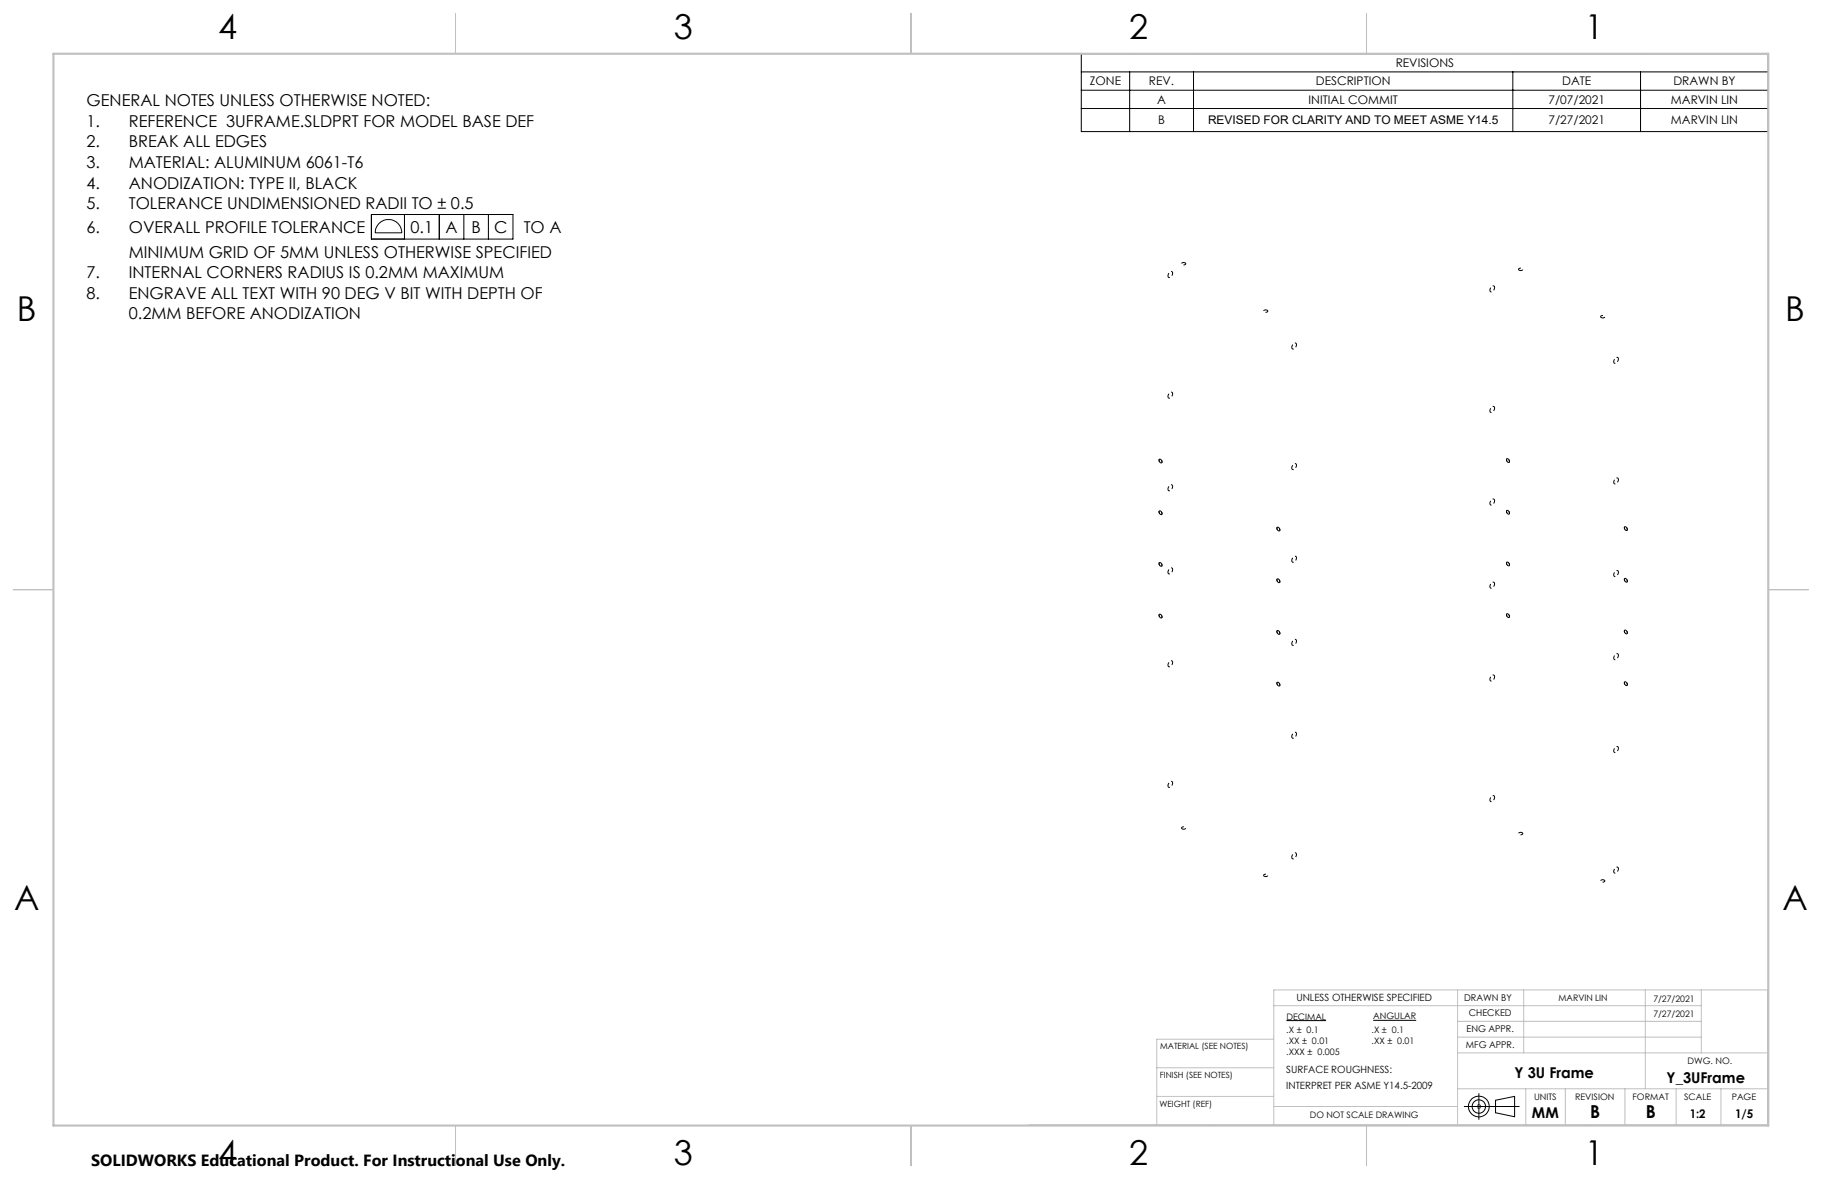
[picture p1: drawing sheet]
<svg xmlns="http://www.w3.org/2000/svg" width="432mm" height="279mm" viewBox="0 0 432 279" stroke-linecap="round" stroke-linejoin="round" font-family="sans-serif">
<g fill="none" stroke="#000" stroke-width=".24">
<path d="M256.3 12.7h162.8v18.5h-162.8zM256.3 17h162.8M267.7 17v14.2M282.9 17v14.2M358.5 17v14.2M388.8 17v14.2M256.3 21.4h162.8M256.3 25.7h162.8M88 50.8h33.6v5.9h-33.6zM89.9 52.9a3.1 3.1 0 0 1 3.4-.6 3.1 3.1 0 0 1 1.9 2.9h-6.3a3.3 3.3 0 0 1 1-2.3zM95.8 50.8v5.9M104.1 50.8v5.9"/>
<path d="M109.9 50.8v5.9M115.7 50.8v5.9M304.9 241.9h9.4M325.4 241.8h10.2M350.5 259.2v6.1M347 262.2h13M350.1 261.9l.7 .7M350.8 261.9l-.7 .7M354.4 260.7l4.6-.9v4.9l-4.6-1z"/>
<circle cx="350.5" cy="262.2" r="2.45"/>
<circle cx="350.5" cy="262.2" r="1.59"/>
</g>
<g fill="none" stroke="#c0c0c0" stroke-width=".24">
<path d="M301.9 238.3h101.3M345.4 234.6v32M361.1 234.6v14.9M389.9 234.6v23.4M403.2 234.6v14.9M274.1 253h27.8M274.1 259.8h27.8M301.9 246.3h-27.8v20.3M345.4 249.5h73.5M345.4 258h73.5M345.4 242h57.8M345.4 245.8h57.8"/>
<path d="M361.6 258v8.6M371 258v8.6M385.1 258v8.6M397.2 258v8.6M407.8 258v8.6M243.9 266.6h175M301.9 262.2h43.5M350 262.2h1M350.1 261.9l.7 .7M350.5 261.7v1M350.8 261.9l-.7 .7M418.9 265.1v-30.5h-117v32"/>
</g>
<g fill="none" stroke="#000" stroke-width=".24" stroke-dasharray="1.3 .6" stroke-dashoffset=".3" stroke-linecap="butt">
<path d="M280.9 62.3a.42 .42 0 0 1-.4 .5 .42 .42 0 0 1-.4-.4l.8-.1M300.3 73.5l.1 .1a.42 .42 0 0 1-.4 .4 .42 .42 0 0 1-.5-.4l.8-.1M360 64a.42 .42 0 0 1 .4-.5 .42 .42 0 0 1 .4 .5h-.8M379.5 75.3l-.1-.1a.42 .42 0 0 1 .4-.4 .42 .42 0 0 1 .5 .4l-.8 .1M275 108.8l.2 .2a.36 .36 0 0 1 .3 .5 .36 .36 0 0 1-.4 .2 .36 .36 0 0 1-.3-.4l-.1-.4 .3-.1M275 109.7l-.2-.2a.36 .36 0 0 1-.2-.5 .36 .36 0 0 1 .4-.2 .36 .36 0 0 1 .3 .4l.1 .4-.4 .1M357.4 108.7a.42 .42 0 0 0-.4 .5 .42 .42 0 0 0 .4 .4h.3v-.3l-.3-.6M357.4 109.6a.42 .42 0 0 0 .4-.5 .42 .42 0 0 0-.5-.4h-.2l-.1 .3 .4 .6M275 121.1l.2 .2a.36 .36 0 0 1 .3 .4 .36 .36 0 0 1-.4 .3 .36 .36 0 0 1-.3-.4l-.1-.5h.3M275 134.2l-.2-.2a.36 .36 0 0 1-.2-.5 .36 .36 0 0 1 .4-.2 .36 .36 0 0 1 .3 .4l.1 .4-.4 .1M275 133.3l.2 .2a.36 .36 0 0 1 .3 .5 .36 .36 0 0 1-.4 .2 .36 .36 0 0 1-.3-.4l-.1-.4 .3-.1M275 121.9l-.2-.2a.36 .36 0 0 1-.2-.4 .36 .36 0 0 1 .4-.3 .36 .36 0 0 1 .3 .4l.1 .4-.4 .1"/>
<path d="M303 125l.2 .2a.36 .36 0 0 1 .2 .4 .36 .36 0 0 1-.4 .2 .36 .36 0 0 1-.3-.3v-.5h.3M303 125.8l-.2-.2a.36 .36 0 0 1-.3-.4 .36 .36 0 0 1 .5-.3 .36 .36 0 0 1 .2 .4l.1 .5h-.3M303 138l-.2-.2a.36 .36 0 0 1-.3-.4 .36 .36 0 0 1 .5-.2 .36 .36 0 0 1 .2 .3l.1 .5h-.3M303 137.2l.2 .2a.36 .36 0 0 1 .2 .4 .36 .36 0 0 1-.4 .3 .36 .36 0 0 1-.3-.4v-.5h.3M357.4 133.2a.42 .42 0 0 0-.4 .5 .42 .42 0 0 0 .4 .4h.3v-.3l-.3-.6M357.4 121.8a.42 .42 0 0 0 .4-.4 .42 .42 0 0 0-.5-.4h-.2l-.1 .3 .4 .5M357.4 121a.42 .42 0 0 0-.4 .4 .42 .42 0 0 0 .4 .4h.3v-.3l-.3-.5M357.4 134.1a.42 .42 0 0 0 .4-.5 .42 .42 0 0 0-.5-.4h-.2l-.1 .3 .4 .6M385.3 124.9a.42 .42 0 0 0-.4 .4 .42 .42 0 0 0 .4 .4h.3l.1-.3-.4-.5M385.3 137.1a.42 .42 0 0 0-.4 .4 .42 .42 0 0 0 .4 .4h.3l.1-.2-.4-.6M385.3 137.9a.42 .42 0 0 0 .4-.4 .42 .42 0 0 0-.4-.4h-.3v.3l.3 .5M385.3 125.7a.42 .42 0 0 0 .4-.5 .42 .42 0 0 0-.4-.4l-.3 .1v.2l.3 .6"/>
<path d="M275 146.4l-.2-.2a.36 .36 0 0 1-.2-.4 .36 .36 0 0 1 .4-.3 .36 .36 0 0 1 .3 .4l.1 .4-.4 .1M275 145.6l.2 .2a.36 .36 0 0 1 .3 .4 .36 .36 0 0 1-.4 .3 .36 .36 0 0 1-.3-.4l-.1-.5h.3M303 149.5l.2 .2a.36 .36 0 0 1 .2 .4 .36 .36 0 0 1-.4 .2 .36 .36 0 0 1-.3-.3v-.5h.3M303 150.3l-.2-.2a.36 .36 0 0 1-.3-.4 .36 .36 0 0 1 .5-.3 .36 .36 0 0 1 .2 .4l.1 .5h-.3M357.4 146.3a.42 .42 0 0 0 .4-.4 .42 .42 0 0 0-.5-.4h-.2l-.1 .3 .4 .5M357.4 145.5a.42 .42 0 0 0-.4 .4 .42 .42 0 0 0 .4 .4h.3v-.3l-.3-.5M385.3 150.2a.42 .42 0 0 0 .4-.5 .42 .42 0 0 0-.4-.4l-.3 .1v.2l.3 .6M385.3 149.4a.42 .42 0 0 0-.4 .4 .42 .42 0 0 0 .4 .4h.3l.1-.3-.4-.5M303 162.5l-.2-.2a.36 .36 0 0 1-.3-.4 .36 .36 0 0 1 .5-.2 .36 .36 0 0 1 .2 .3l.1 .5h-.3M303 161.7l.2 .2a.36 .36 0 0 1 .2 .4 .36 .36 0 0 1-.4 .3 .36 .36 0 0 1-.3-.4v-.5h.3M385.3 162.4a.42 .42 0 0 0 .4-.4 .42 .42 0 0 0-.4-.4h-.3v.3l.3 .5M385.3 161.6a.42 .42 0 0 0-.4 .4 .42 .42 0 0 0 .4 .4h.3l.1-.2-.4-.6"/>
<path d="M280.2 196.4l.2 .1a.36 .36 0 0 0 .5 0 .36 .36 0 0 0 0-.5 .36 .36 0 0 0-.4-.1l-.4 .2 .1 .3M360.7 197.3h-.2a.36 .36 0 0 0-.5 0 .36 .36 0 0 0 0 .5 .36 .36 0 0 0 .5 0l.3-.1-.1-.4M299.6 207.7h.3a.36 .36 0 0 0 .5 0 .36 .36 0 0 0 0-.5 .36 .36 0 0 0-.5 0l-.4 .1 .1 .4M380.2 208.6l-.3-.1a.36 .36 0 0 0-.5 0 .36 .36 0 0 0 0 .5 .36 .36 0 0 0 .5 0l.4-.2-.1-.2"/>
</g>
<g fill="none" stroke="#000" stroke-width=".24" stroke-dasharray="1.3 .6" stroke-dashoffset=".6" stroke-linecap="butt">
<path d="M276.8 65.4v.2a.76 .76 0 0 0 .9-.1 .76 .76 0 0 0 .2-.9 .63 .63 0 0 0-.8-.1 .63 .63 0 0 0-.3 .7v.2M354.2 68.1v-.2a.76 .76 0 0 0-.9 .1 .76 .76 0 0 0-.2 .9 .63 .63 0 0 0 .8 .1 .63 .63 0 0 0 .3-.6v-.3M276.8 94v.2a.76 .76 0 0 0 .9-.1 .76 .76 0 0 0 .2-.9 .63 .63 0 0 0-.8-.1 .63 .63 0 0 0-.3 .6v.3M306.1 82.3a.77 .77 0 0 1 .3-.7 .77 .77 0 0 1 .8-.1 .85 .85 0 0 1-1 1.1l-.1-.3M354.2 96.7v-.2a.76 .76 0 0 0-.9 .1 .76 .76 0 0 0-.2 .9 .63 .63 0 0 0 .8 .1 .63 .63 0 0 0 .3-.7v-.2M383.6 85.1a.77 .77 0 0 1-.3 .7 .77 .77 0 0 1-.8 .1 .85 .85 0 0 1 1-1.1l.1 .3M276.8 115.9v.2a.76 .76 0 0 0 .9-.1 .76 .76 0 0 0 .2-.9 .63 .63 0 0 0-.8-.1 .63 .63 0 0 0-.3 .7v.2M306.1 110.9a.77 .77 0 0 1 .3-.8 .77 .77 0 0 1 .8-.1 .85 .85 0 0 1-1 1.2l-.1-.3M354.2 118.7v-.2a.76 .76 0 0 0-.9 .1 .76 .76 0 0 0-.2 .8 .63 .63 0 0 0 .8 .2 .63 .63 0 0 0 .3-.7v-.2M383.6 113.7a.77 .77 0 0 1-.3 .7 .77 .77 0 0 1-.8 .1 .85 .85 0 0 1 1-1.1l.1 .3M276.8 135.6v.2a.76 .76 0 0 0 .9-.1 .76 .76 0 0 0 .2-.9 .63 .63 0 0 0-.8-.1 .63 .63 0 0 0-.3 .7v.2M306.1 132.9a.77 .77 0 0 1 .3-.8 .77 .77 0 0 1 .8-.1 .85 .85 0 0 1-1 1.1l-.1-.2"/>
<path d="M354.2 138.4v-.2a.76 .76 0 0 0-.9 .1 .76 .76 0 0 0-.2 .8 .63 .63 0 0 0 .8 .2 .63 .63 0 0 0 .3-.7v-.2M383.6 135.6a.77 .77 0 0 1-.3 .8 .77 .77 0 0 1-.8 .1 .85 .85 0 0 1 1-1.2l.1 .3M276.8 157.6v.2a.76 .76 0 0 0 .9-.1 .76 .76 0 0 0 .2-.9 .63 .63 0 0 0-.8-.1 .63 .63 0 0 0-.3 .7v.2M306.1 152.6a.77 .77 0 0 1 .3-.8 .77 .77 0 0 1 .8-.1 .85 .85 0 0 1-1 1.1l-.1-.2M383.6 155.3a.77 .77 0 0 1-.3 .8 .77 .77 0 0 1-.8 .1 .85 .85 0 0 1 1-1.2l.1 .3M306.1 174.6a.77 .77 0 0 1 .3-.8 .77 .77 0 0 1 .8-.1 .85 .85 0 0 1-1 1.1l-.1-.2M354.2 160.4v-.2a.76 .76 0 0 0-.9 .1 .76 .76 0 0 0-.2 .8 .63 .63 0 0 0 .8 .2 .63 .63 0 0 0 .3-.7v-.2M383.6 177.3a.77 .77 0 0 1-.3 .8 .77 .77 0 0 1-.8 .1 .85 .85 0 0 1 1-1.2l.1 .3M276.8 186.2v.2a.76 .76 0 0 0 .9-.1 .76 .76 0 0 0 .2-.9 .63 .63 0 0 0-.8-.1 .63 .63 0 0 0-.3 .7v.2M354.2 188.9v-.1a.76 .76 0 0 0-.9 0 .76 .76 0 0 0-.2 .9 .63 .63 0 0 0 .8 .1 .63 .63 0 0 0 .3-.6v-.3M306.1 203.1a.77 .77 0 0 1 .3-.7 .77 .77 0 0 1 .8-.1 .85 .85 0 0 1-1 1.1l-.1-.3M383.6 205.9a.77 .77 0 0 1-.3 .7 .77 .77 0 0 1-.8 .1 .85 .85 0 0 1 1-1.1l.1 .3"/>
</g>
<path d="M418.9 234.6v32" fill="none" stroke="#c0c0c0" stroke-width=".24" stroke-dasharray="15.2 1.3 1.3 1.3" stroke-dashoffset="1.2"/>
<path d="M108 3.2v9.5M215.9 3.2v9.5M323.8 3.2v9.5M3.1 139.7h9.6M419.1 139.7h9.5M108 266.7v9.6M215.9 266.7v9.6M323.8 266.7v9.6" fill="none" stroke="#c0c0c0" stroke-width=".25"/>
<path d="M12.7 12.7h406.4v254h-406.4z" fill="none" stroke="#c0c0c0" stroke-width=".5"/>
<g font-size="8.1">
<text x="51.7" y="9.3">4</text>
<text x="159.7" y="9.3">3</text>
<text x="267.6" y="9.3">2</text>
<text x="375.6" y="9.3">1</text>
<text x="4" y="76">B</text>
<text x="423.1" y="76">B</text>
<text x="3.3" y="215.7">A</text>
<text x="422.4" y="215.7">A</text>
<text x="51.7" y="276">4</text>
<text x="159.7" y="276">3</text>
<text x="267.6" y="276">2</text>
<text x="375.6" y="276">1</text>
</g>
<g font-size="4.2">
<text x="376.9" y="265">B</text>
<text x="390.1" y="265">B</text>
</g>
<g font-size="3.9">
<text x="20.5" y="25.2">GENERAL NOTES UNLESS OTHERWISE NOTED:</text>
<text x="20.5" y="30.1">1.</text>
<text x="20.5" y="34.9">2.</text>
<text x="30.5" y="30.1">REFERENCE 3UFRAME.SLDPRT FOR MODEL BASE DEF</text>
<text x="30.5" y="34.9">BREAK ALL EDGES</text>
<text x="20.5" y="39.8">3.</text>
<text x="30.5" y="39.8">MATERIAL: ALUMINUM 6061-T6</text>
<text x="20.5" y="44.7">4.</text>
<text x="30.5" y="44.7">ANODIZATION: TYPE II, BLACK</text>
<text x="20.5" y="49.6">5.</text>
<text x="30.5" y="49.6">TOLERANCE UNDIMENSIONED RADII TO ± 0.5</text>
<text x="20.5" y="55.2">6.</text>
<text x="30.5" y="55.2">OVERALL PROFILE TOLERANCE</text>
<text x="97.3" y="55.2">0.1</text>
<text x="105.6" y="55.2">A</text>
<text x="111.7" y="55.2">B</text>
<text x="117.1" y="55.2">C</text>
<text x="124.1" y="55.2">TO A</text>
<text x="20.5" y="65.9">7.</text>
<text x="30.5" y="61.1">MINIMUM GRID OF 5MM UNLESS OTHERWISE SPECIFIED</text>
<text x="30.5" y="65.9">INTERNAL CORNERS RADIUS IS 0.2MM MAXIMUM</text>
<text x="20.5" y="70.8">8.</text>
<text x="30.5" y="70.8">ENGRAVE ALL TEXT WITH 90 DEG V BIT WITH DEPTH OF</text>
<text x="30.5" y="75.7">0.2MM BEFORE ANODIZATION</text>
</g>
<text font-size="3.8" x="21.6" y="276.3">SOLIDWORKS Educational Product. For Instructional Use Only.</text>
<g font-size="3.5">
<text x="359" y="255.4">Y 3U Frame</text>
<text x="395" y="256.7">Y_3UFrame</text>
<text x="363.1" y="265">MM</text>
</g>
<g font-size="2.8">
<text x="330.8" y="15.9">REVISIONS</text>
<text x="258.3" y="20.3">ZONE</text>
<text x="272.3" y="20.3">REV.</text>
<text x="311.8" y="20.3">DESCRIPTION</text>
<text x="370.2" y="20.3">DATE</text>
<text x="396.6" y="20.3">DRAWN BY</text>
<text x="274.2" y="24.6">A</text>
<text x="274.5" y="29.5">B</text>
<text x="286.3" y="29.5">REVISED FOR CLARITY AND TO MEET ASME Y14.5</text>
<text x="310.1" y="24.6">INITIAL COMMIT</text>
<text x="367" y="24.6">7/07/2021</text>
<text x="367" y="29.5">7/27/2021</text>
<text x="396" y="24.6">MARVIN LIN</text>
<text x="396" y="29.5">MARVIN LIN</text>
<text x="400.5" y="265">1:2</text>
<text x="411.2" y="265">1/5</text>
</g>
<g font-size="2.4">
<text x="307.2" y="237.2">UNLESS OTHERWISE SPECIFIED</text>
<text x="304.8" y="254.3">SURFACE ROUGHNESS:</text>
<text x="304.8" y="258.2">INTERPRET PER ASME Y14.5-2009</text>
</g>
<g font-size="2.2">
<text x="347" y="237.2">DRAWN BY</text>
<text x="347.6" y="244.7">ENG APPR.</text>
<text x="348.1" y="240.9">CHECKED</text>
<text x="347.4" y="248.4">MFG APPR.</text>
</g>
<g font-size="2.1">
<text x="369.4" y="237.2">MARVIN LIN</text>
<text x="391.8" y="237.4">7/27/2021</text>
<text x="304.8" y="244.7">.X ± 0.1</text>
<text x="304.9" y="241.6">DECIMAL</text>
<text x="325" y="244.7">.X ± 0.1</text>
<text x="325.4" y="241.6">ANGULAR</text>
<text x="391.8" y="241.1">7/27/2021</text>
<text x="304.8" y="247.4">.XX ± 0.01</text>
<text x="304.8" y="249.9">.XXX ± 0.005</text>
<text x="325" y="247.3">.XX ± 0.01</text>
<text x="400" y="252.1">DWG. NO.</text>
<text x="363.5" y="260.7">UNITS</text>
<text x="373.3" y="260.7">REVISION</text>
<text x="386.9" y="260.7">FORMAT</text>
<text x="399.1" y="260.7">SCALE</text>
<text x="410.4" y="260.7">PAGE</text>
<text x="310.4" y="265">DO NOT SCALE DRAWING</text>
</g>
<g font-size="2">
<text x="274.9" y="248.5">MATERIAL (SEE NOTES)</text>
<text x="274.9" y="255.4">FINISH (SEE NOTES)</text>
<text x="274.8" y="262.3">WEIGHT (REF)</text>
</g>
</svg>
